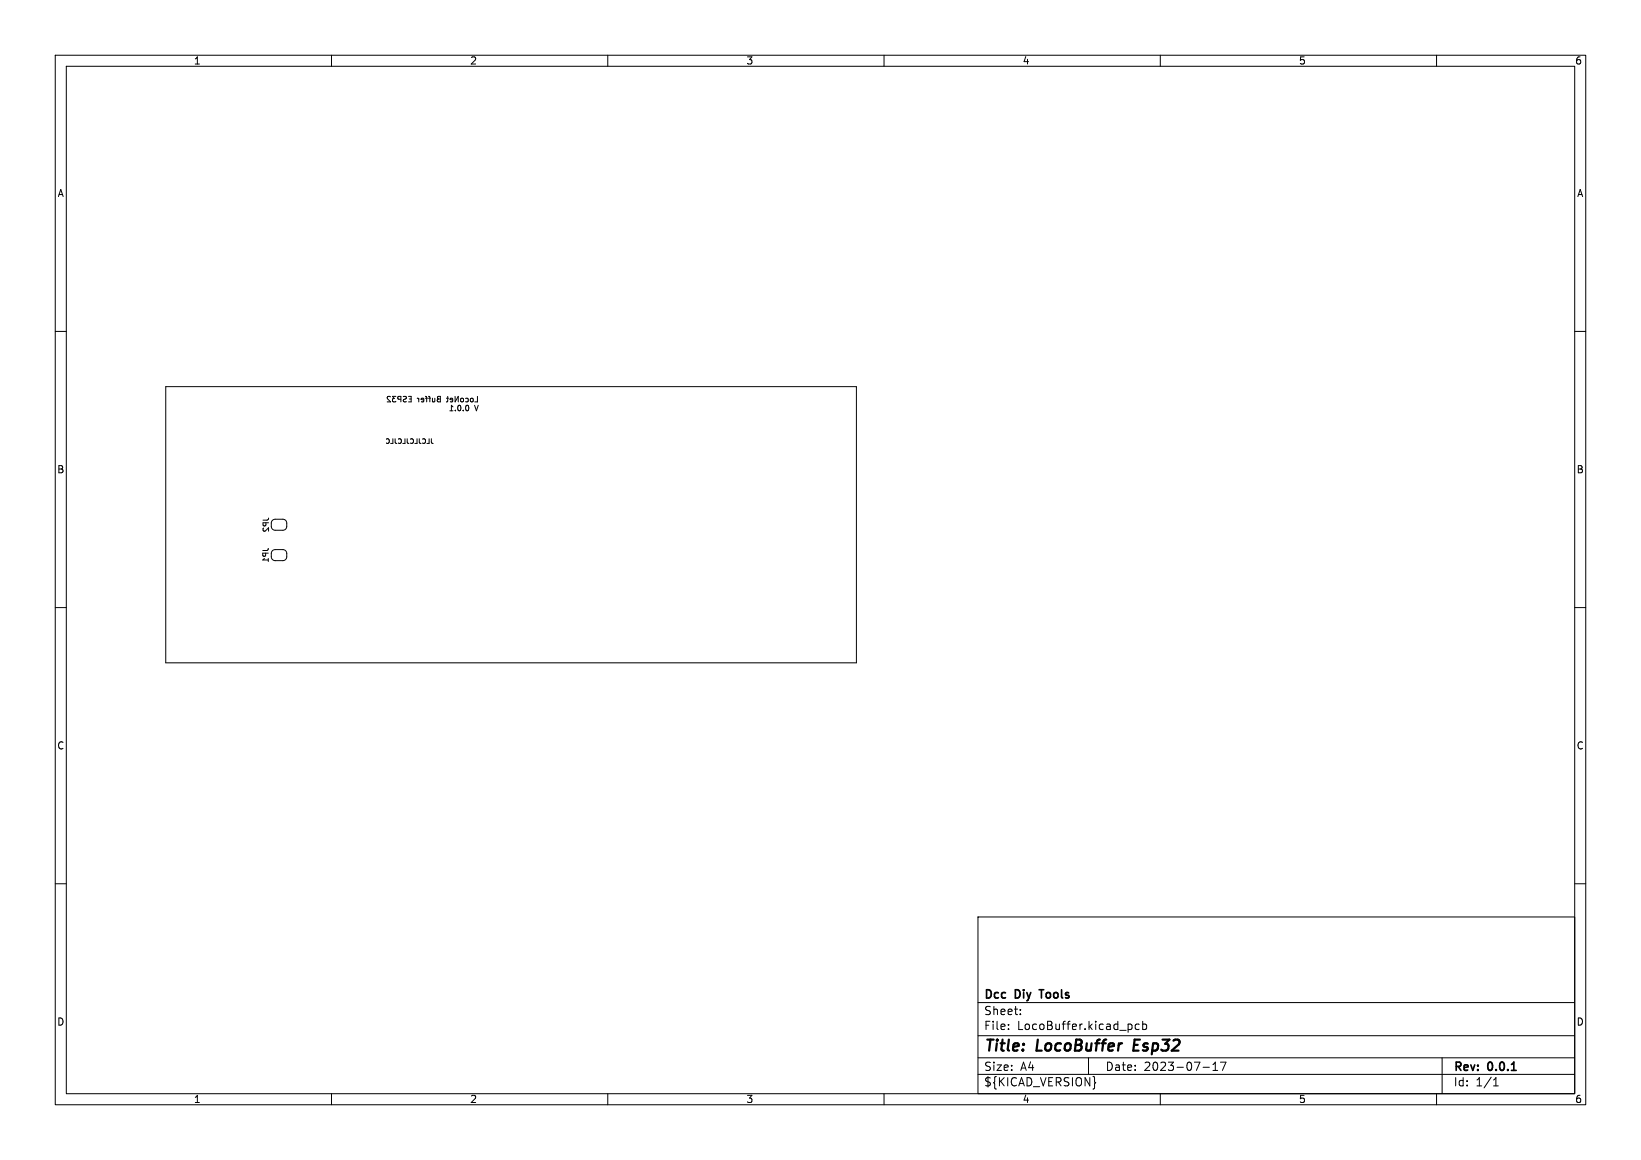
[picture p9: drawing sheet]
<svg xmlns="http://www.w3.org/2000/svg" width="297mm" height="210mm" viewBox="0 0 297 210" stroke-linecap="round" stroke-linejoin="round" font-family="sans-serif">
<g fill="none" stroke="#000" stroke-width=".18">
<path d="M10 10h277v190h-277zM12 12h273v186h-273zM60 10v2M110 10v2M160 10v2M210 10v2M260 10v2M10 60h2M285 60h2M30 70h125v50h-125zM69.9 79.5a.38 .38 0 0 1 .6 .4 .38 .38 0 0 1-.6 .3M70.7 71.9l-.4-.1-.2 .2 .6 .8h-.6"/>
<path d="M71.1 79.4v.9h-.4M71.5 79.4l.1 .8 .2 .1M71.7 71.8h-.7l.4 .3-.3 .1v.5l.1 .1 .5-.1M72.1 79.5a.38 .38 0 0 1 .6 .4 .38 .38 0 0 1-.6 .3M72.6 72.3l-.5-.1-.1-.3 .6-.1v1M73 71.8l.5 .1v.2l-.4 .2-.1 .3 .2 .2 .4-.1M73.3 79.4v.9h-.4M73.7 79.4v.8l.3 .1M73.9 71.8h.5v1h-.5M74.1 72.2h.3M74.3 79.5a.38 .38 0 0 1 .5 .4 .38 .38 0 0 1-.5 .3M75.5 79.4v.9h-.4"/>
<path d="M75.5 72.1l.3 .2M75.8 72.1v.7M75.9 79.4v.8l.3 .1M76.5 79.5a.38 .38 0 0 1 .5 .4 .38 .38 0 0 1-.5 .3M76.7 72.4l-.5-.1 .1-.2h.3l.1 .1v.5h-.4M77 72.1h.4M77 71.8l.2 .1v.9M77.6 72.1h.3M77.6 71.8l.2 .1v.9M77.7 79.4v.9h-.4M78.1 79.4v.8l.3 .1M78.3 72.1v.7"/>
<path d="M78.7 72.1v.6h-.4M79.3 71.8h.4v1h-.4l-.2-.2 .1-.3 .2-.1-.2-.2zM79.4 72.2h.3M80.8 72.1h.4M81 71.8v.8l-.2 .2M81.4 74.4h.6M81.9 72.4l-.4-.1v-.2h.3l.1 .1v.5h-.4M82 73.7l-.3-.3v1M82.4 71.8v1l.5-1v1M82.4 74.3v.1M83 73.4h.1a.53 .53 0 0 1 .3 .5 .53 .53 0 0 1-.3 .5 .67 .67 0 0 1-.1-1zM83.5 72.1h.2l.2 .2v.3l-.2 .2-.3-.2z"/>
<path d="M83.8 74.3v.1M84.3 72.1h.3l.1 .2v.4h-.4M84.4 73.4h.1a.53 .53 0 0 1 .4 .5 .53 .53 0 0 1-.4 .5 .66 .66 0 0 1-.1-1zM85.2 72.2l.1-.1 .3 .1v.5h-.4zM85.9 73.4l.3 1 .4-1M86.4 71.8v1h-.5M48.6 99.3v.1M49.1 94.7l.2-.5 .5-.2h1.6l.4 .3 .1 .4-.1 .9-.5 .4h-1.7l-.4-.3-.1-.4M10 110h2M49.1 100.2l.2-.5 .5-.2h1.6l.4 .3 .1 .4-.1 .9-.5 .4h-1.7l-.4-.3-.1-.4M285 110h2M10 160h2"/>
<path d="M285 160h2M177 166h108v32h-108zM60 198v2M110 198v2M160 198v2M177 194.5h108M177 191.5h108M177 187.5h108M177 181.5h108M182.5 186.3v.1M182.5 185.5v.1M184.7 183.6v.1"/>
<path d="M184.7 182.8v.1M197 191.5v3M198.1 195.8l.2 .2-.2 .2M204.8 185.5v.8M206.2 185.5l-.5-.1-.2 .3v.4l.1 .2h.6M206.8 185.5l.4-.1 .3 .3v.4l-.1 .2h-.6M206.8 184.9v1.5M210 198v2M217.7 193.2h1.2M219.5 193.8h.9M219.5 192.7l.5-.4v1.5M220.9 192.3h1l-.7 1.5"/>
<path d="M260 198v2M261 191.5v6.5M270.3 196.6h.9M270.3 195.5l.4-.4v1.5"/>
</g>
<path d="M188.1 179.2h.8M273.6 193.8h.8" fill="none" stroke="#000" stroke-width=".3"/>
<path d="M205.4 188.2l-.3 2h1" fill="none" stroke="#000" stroke-width=".4"/>
<g fill="#fff" stroke="#fff" stroke-width=".18">
<circle cx="77.5" cy="114.7" r=".2"/>
<circle cx="78.5" cy="111.3" r=".2"/>
<circle cx="83.7" cy="112" r=".2"/>
<circle cx="84.5" cy="115" r=".2"/>
<circle cx="65.2" cy="113.7" r=".2"/>
<circle cx="87.5" cy="98" r=".2"/>
<circle cx="41" cy="109.1" r=".2"/>
<circle cx="50.8" cy="110.1" r=".2"/>
<circle cx="131.6" cy="113.4" r=".2"/>
<circle cx="57.8" cy="103.7" r=".2"/>
<circle cx="41.5" cy="79.6" r=".2"/>
<circle cx="62.9" cy="106.8" r=".2"/>
<circle cx="143.4" cy="113.3" r=".2"/>
<circle cx="42.3" cy="119" r=".2"/>
<circle cx="62.7" cy="105.4" r=".2"/>
<circle cx="57.3" cy="118.1" r=".2"/>
<circle cx="48.1" cy="111.3" r=".2"/>
<circle cx="72.5" cy="82.7" r=".2"/>
<circle cx="48.5" cy="79.5" r=".2"/>
<circle cx="56" cy="98.3" r=".2"/>
<circle cx="52" cy="98.3" r=".2"/>
<circle cx="38" cy="83.2" r="1.72"/>
<circle cx="38" cy="92.8" r="1.72"/>
<circle cx="43.1" cy="90.5" r=".44"/>
<circle cx="41" cy="89.5" r=".44"/>
<circle cx="43.1" cy="88.5" r=".44"/>
<circle cx="41" cy="87.5" r=".44"/>
<circle cx="43.1" cy="86.5" r=".44"/>
<circle cx="41" cy="85.5" r=".44"/>
<circle cx="38" cy="97.2" r="1.72"/>
<circle cx="38" cy="106.8" r="1.72"/>
<circle cx="43.1" cy="104.5" r=".45"/>
<circle cx="41" cy="103.5" r=".45"/>
<circle cx="43.1" cy="102.5" r=".45"/>
<circle cx="41" cy="101.5" r=".45"/>
<circle cx="43.1" cy="100.5" r=".45"/>
<circle cx="41" cy="99.5" r=".45"/>
<circle cx="35" cy="75" r="1.6"/>
<circle cx="35" cy="115" r="1.6"/>
<circle cx="150" cy="115" r="1.6"/>
<circle cx="150" cy="75" r="1.6"/>
<circle cx="119.5" cy="117.9" r=".4"/>
<circle cx="119.5" cy="115.4" r=".4"/>
<circle cx="119.5" cy="112.8" r=".4"/>
<circle cx="119.5" cy="110.3" r=".4"/>
<circle cx="119.5" cy="107.7" r=".4"/>
<circle cx="119.5" cy="105.2" r=".4"/>
<circle cx="119.5" cy="102.7" r=".4"/>
<circle cx="119.5" cy="100.1" r=".4"/>
<circle cx="119.5" cy="97.6" r=".4"/>
<circle cx="119.5" cy="95" r=".4"/>
<circle cx="119.5" cy="92.5" r=".4"/>
<circle cx="119.5" cy="90" r=".4"/>
<circle cx="119.5" cy="87.4" r=".4"/>
<circle cx="119.5" cy="84.9" r=".4"/>
<circle cx="119.5" cy="82.3" r=".4"/>
<circle cx="119.5" cy="79.8" r=".4"/>
<circle cx="119.5" cy="77.3" r=".4"/>
<circle cx="119.5" cy="74.7" r=".4"/>
<circle cx="119.5" cy="72.2" r=".4"/>
<circle cx="94.1" cy="72.2" r=".4"/>
<circle cx="94.1" cy="74.7" r=".4"/>
<circle cx="94.1" cy="77.3" r=".4"/>
<circle cx="94.1" cy="79.8" r=".4"/>
<circle cx="94.1" cy="82.3" r=".4"/>
<circle cx="94.1" cy="84.9" r=".4"/>
<circle cx="94.1" cy="87.4" r=".4"/>
<circle cx="94.1" cy="90" r=".4"/>
<circle cx="94.1" cy="92.5" r=".4"/>
<circle cx="94.1" cy="95" r=".4"/>
<circle cx="94.1" cy="97.6" r=".4"/>
<circle cx="94.1" cy="100.1" r=".4"/>
<circle cx="94.1" cy="102.7" r=".4"/>
<circle cx="94.1" cy="105.2" r=".4"/>
<circle cx="94.1" cy="107.7" r=".4"/>
<circle cx="94.1" cy="110.3" r=".4"/>
<circle cx="94.1" cy="112.8" r=".4"/>
<circle cx="94.1" cy="115.4" r=".4"/>
<circle cx="94.1" cy="117.9" r=".4"/>
<circle cx="133.6" cy="80" r=".5"/>
<circle cx="136.2" cy="80" r=".5"/>
<circle cx="138.7" cy="80" r=".5"/>
<circle cx="141.3" cy="80" r=".5"/>
</g>
<g font-size="2.8">
<text x="178" y="190.9">Title:</text>
<text x="187.7" y="190.9">LocoBuffer</text>
<text x="206" y="190.9">Esp32</text>
</g>
<g font-size="2.1">
<text x="178" y="184">Sheet:</text>
<text x="178" y="181.2">Dcc</text>
<text x="183.8" y="181.2">Diy</text>
<text x="188.9" y="181.2">Tools</text>
<text x="178" y="186.7">File:</text>
<text x="184.1" y="186.7">LocoBuffer.kicad_pcb</text>
<text x="178" y="196.9">${KICAD_VERSION}</text>
<text x="178" y="194.1">Size:</text>
<text x="184.7" y="194.1">A4</text>
<text x="200" y="194.1">Date:</text>
<text x="207" y="194.1">2023-07-17</text>
<text x="263" y="194.3">Rev:</text>
<text x="263" y="196.9">Id:</text>
<text x="267.1" y="196.9">1/1</text>
<text x="269.4" y="194.3">0.0.1</text>
</g>
<g font-size="1.8">
<text x="35" y="11.9">1</text>
<text x="85" y="11.9">2</text>
<text x="135" y="11.9">3</text>
<text x="185" y="11.9">4</text>
<text x="235" y="11.9">5</text>
<text x="285" y="11.9">6</text>
<text x="10.3" y="35.9">A</text>
<text x="285.4" y="35.9">A</text>
<text x="10.3" y="85.9">B</text>
<text x="285.3" y="85.9">B</text>
<text x="10.3" y="135.9">C</text>
<text x="285.3" y="135.9">C</text>
<text x="10.3" y="185.9">D</text>
<text x="285.3" y="185.9">D</text>
<text x="35" y="199.9">1</text>
<text x="85" y="199.9">2</text>
<text x="135" y="199.9">3</text>
<text x="185" y="199.9">4</text>
<text x="235" y="199.9">5</text>
<text x="285" y="199.9">6</text>
</g>
<g font-size="1.4">
<text x="48.8" y="102" transform="rotate(-90 48.8 102)">JP1</text>
<text x="48.9" y="96.5" transform="rotate(-90 48.9 96.5)">JP2</text>
</g>
</svg>
